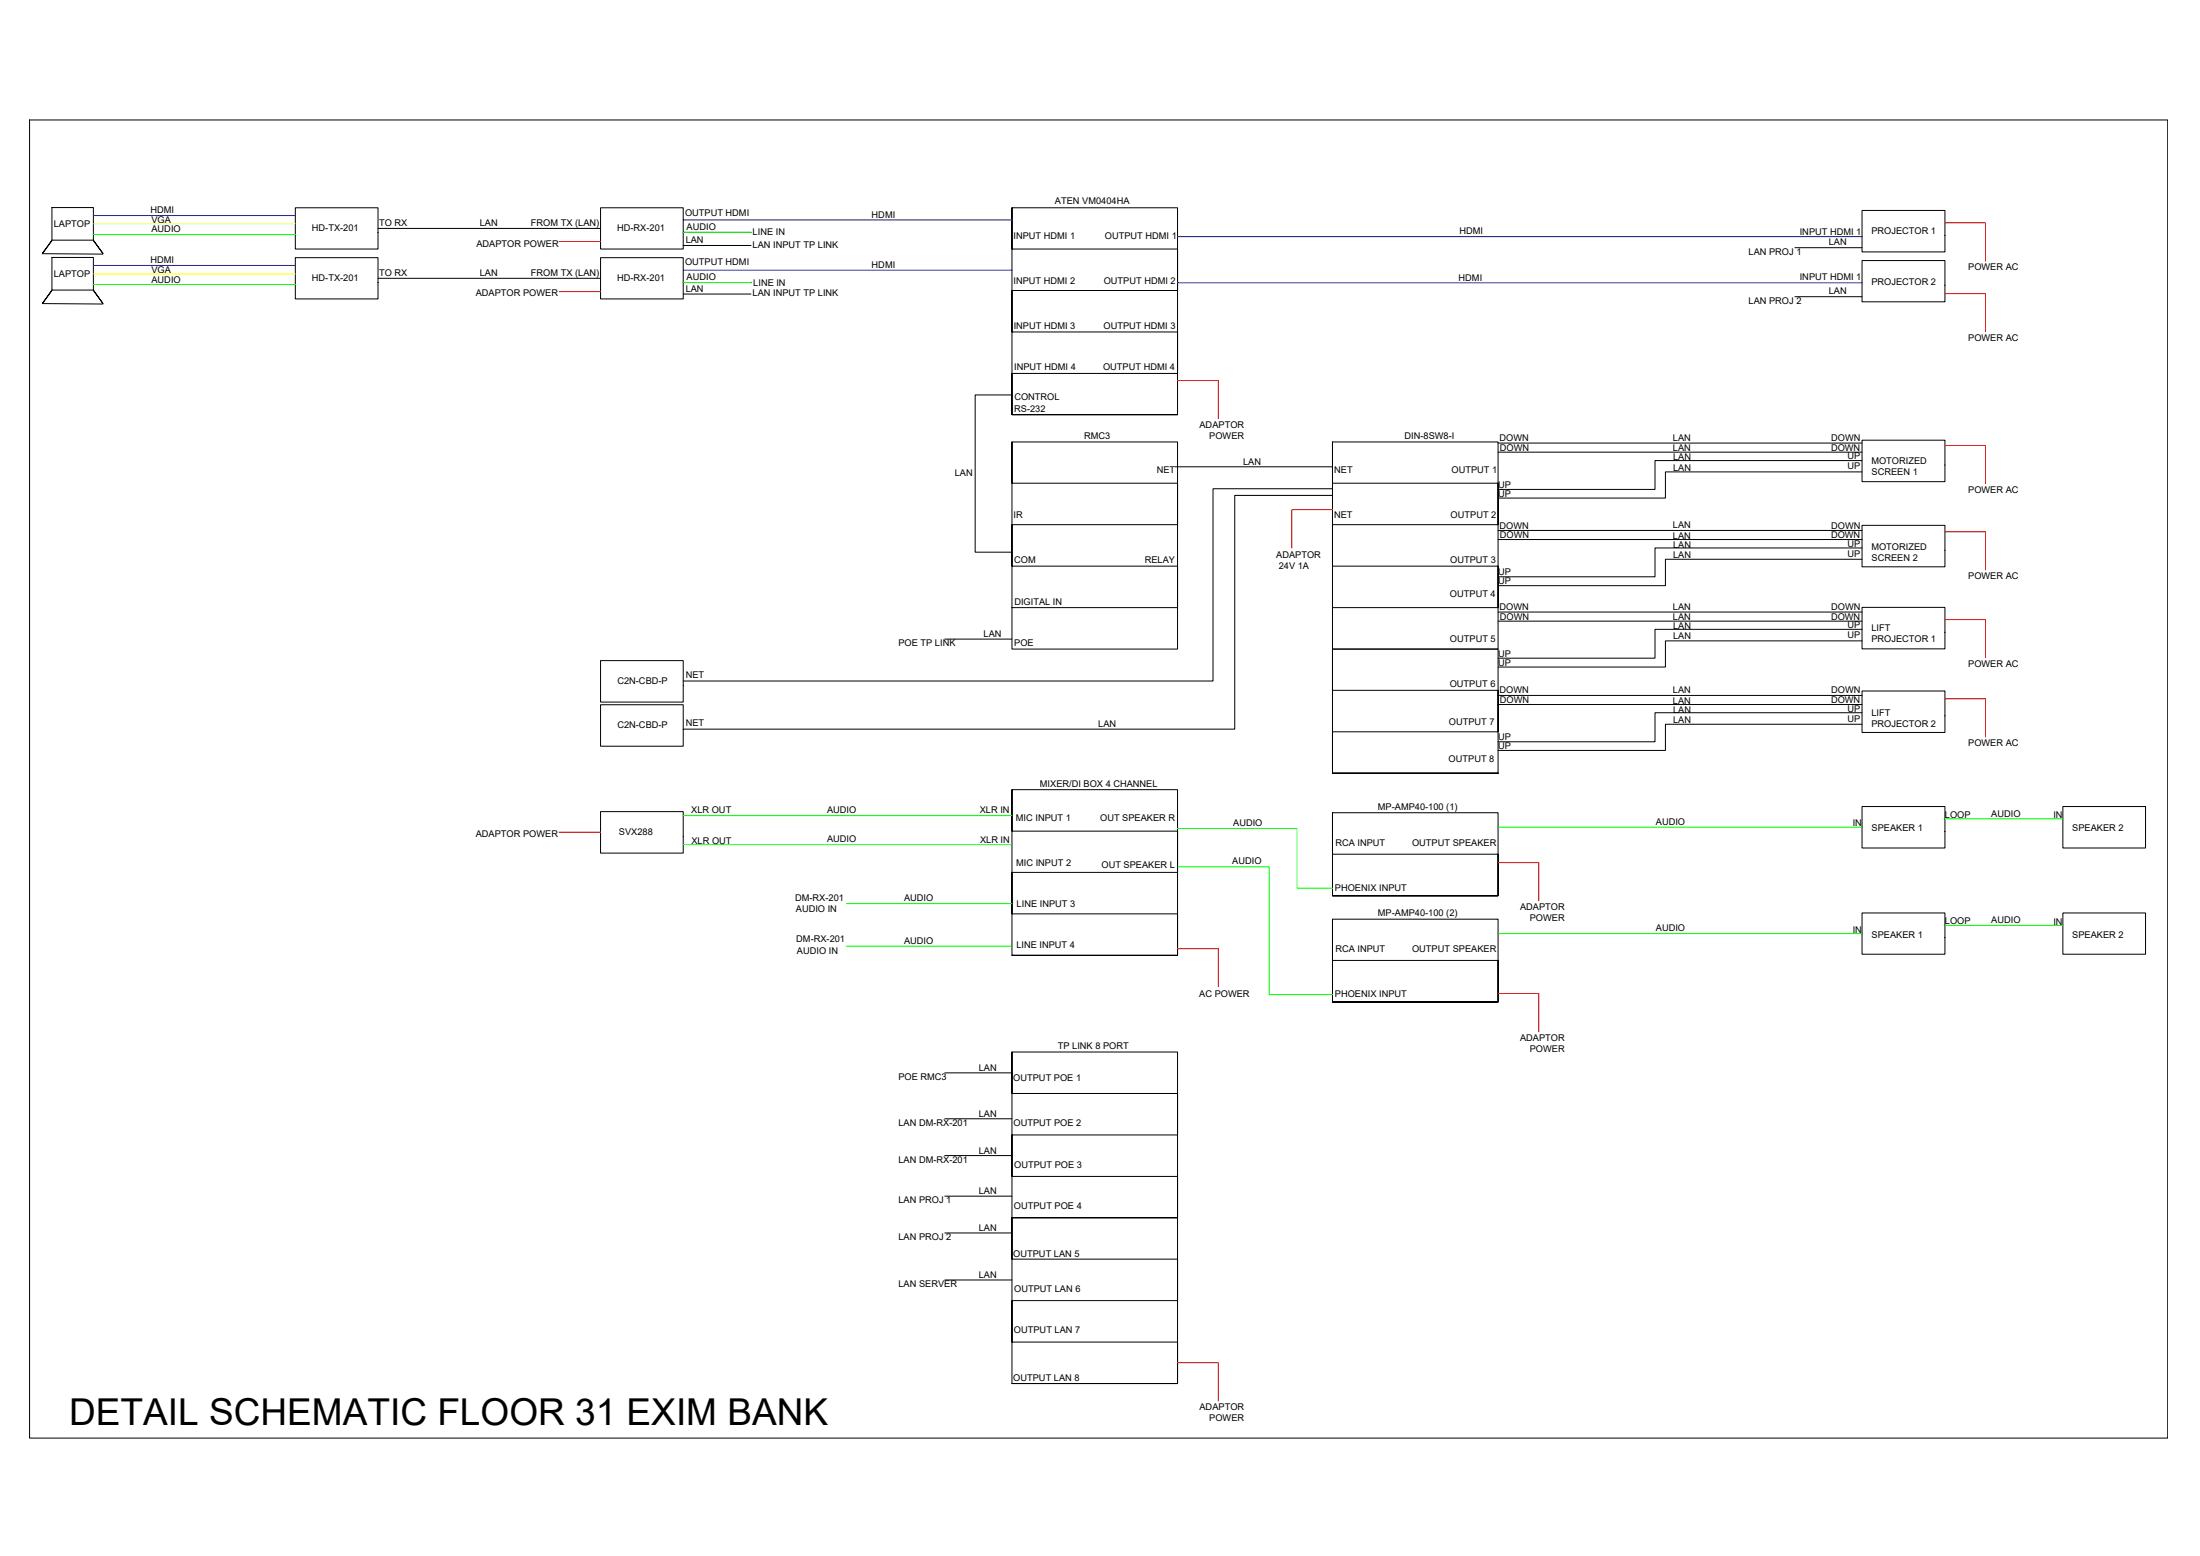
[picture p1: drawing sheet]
<svg xmlns="http://www.w3.org/2000/svg" width="420mm" height="297mm" viewBox="0 0 420 297" stroke-linecap="round" stroke-linejoin="round" font-family="sans-serif">
<!-- layer: 0 -->
<g fill="none" stroke="#000" stroke-width=".19">
<path d="M5.6 22.9h408.4v251.6h-408.4zM9.9 39.6h7.9v6.2h-7.9zM56.4 39.7h15.8v7.8h-15.8zM193.3 39.7v39.5h31.6v-39.5h-31.6v7.8h31.6v8h-31.6v7.9h31.6v7.9h-31.6v7.9h31.6M8.1 48.4l11.6 .1M8.1 58h11.6M9.9 45.8l-1.8 2.6 1.8-2.5M9.9 49.1h7.9v6.3h-7.9zM9.9 55.4l-1.8 2.6 1.8-2.5M17.8 45.8l1.9 2.6-1.9-2.5M17.8 55.4l1.9 2.6-1.9-2.5M56.4 49.2h15.8v7.9h-15.8z"/>
<path d="M72.2 43.6h42.5M72.2 53.1h42.5M114.7 49.2h15.8v4.7h12.9h-12.9v3.2h-15.8zM130.5 44.4v3.1h-15.8v-7.8h15.8v4.7h12.9M130.5 46.9h12.9M130.5 56.1h12.9M342.8 47.3h12.8M342.8 56.6h12.8M355.6 40.2h15.8v7.9h-15.8zM355.6 49.7h15.8v7.9h-15.8zM193.3 75.4h-7.1v30h7.1M193.3 84.4v39.5h31.6v-39.5h-31.6v7.8h31.6v8h-31.6v7.9h31.6v7.9h-31.6"/>
<path d="M224.4 89.1h30.1M254.5 84.4v39.5h31.6v-39.5h-31.6v7.8h31.6v8h-31.6v7.9h31.6v7.9h-31.6M254.5 94.6h-18.7v44.6h-105.3M254.5 93.3h-22.8v36.7h-101.2M286.1 84.6h69.5M286.1 86.3h69.5M355.6 84h15.8v7.9h-15.8zM355.6 87.9h-39.5v5.5h-30M355.6 90.1h-37.5v5h-32M286.1 101.3h69.5M286.1 103h69.5M286.1 116.8h69.5"/>
<path d="M286.1 118.6h69.5M355.6 100.3h15.8v7.9h-15.8zM355.6 116h15.8v7.9h-15.8zM355.6 104.6h-39.5v5.5h-30M355.6 106.8h-37.5v5h-32M114.7 134.5h15.8v8h-15.8zM114.7 126.1h15.8v7.9h-15.8zM180.4 122h12.9M254.5 123.9v23.7h31.6v-23.7h-31.6v7.9h31.6v7.9h-31.6v7.9h31.6h-31.6M286.1 132.8h69.5M286.1 134.5h69.5M355.6 131.9h15.8v7.9h-15.8z"/>
<path d="M355.6 120.1h-39.5v5.5h-30M355.6 122.3h-37.5v5h-32M355.6 136.1h-39.5v5.5h-30M355.6 138.3h-37.5v5h-32M114.7 154.9h15.8v8h-15.8zM193.3 150.7v31.7h31.6v-31.7h-31.6v8h31.6v7.8h-31.6v8h31.6v7.9h-31.6M254.5 155.2v15.8h31.6v-15.8h-31.6v7.9h31.6v7.9h-31.6M355.6 154h15.8v7.9h-15.8zM394 154h15.8v7.9h-15.8zM254.5 175.5v15.8h31.6v-15.8h-31.6v7.8h31.6v8h-31.6M355.6 174.3h15.8v7.9h-15.8zM394 174.3h15.8v7.9h-15.8z"/>
<path d="M180.4 204.8h12.9M180.4 213.6h12.9M193.3 200.8v31.7h31.6v-31.7h-31.6v7.9h31.6v8h-31.6v7.9h31.6v7.9h-31.6v31.6h31.6v-31.6h-31.6v7.9h31.6v7.9h-31.6v7.9h31.6v7.9h-31.6M180.4 220.6h12.9M180.4 228.3h12.9M180.4 235.4h12.9M180.4 244.3h12.9"/>
</g>
<path d="M17.8 41.1h38.6M17.8 50.7h38.6M130.5 42h62.8M130.5 51.6h62.8M224.9 45.2h130.7M224.9 54h130.7" fill="none" stroke="#00f" stroke-width=".19"/>
<path d="M17.8 42.7h38.6M17.8 52.3h38.6" fill="none" stroke="#ff0" stroke-width=".19"/>
<g fill="none" stroke="#0f0" stroke-width=".19">
<path d="M17.8 44.8h38.6M17.8 54.3h38.6M130.5 44.4h12.9M130.5 53.9h12.9M130.5 155.7h62.8M224.9 158.2h22.8v11.3h6.8M286.1 157.9h69.5M371.4 156.3h22.6M130.5 161.2h62.8M161.6 172.5h31.7M224.9 165.5h17.5v24.4h12.1M286.1 178.2h69.5"/>
<path d="M371.4 176.7h22.6M161.6 180.6h31.7"/>
</g>
<g fill="none" stroke="#f00" stroke-width=".19">
<path d="M106.8 46.1h7.9M106.8 55.7h7.9M371.4 56h7.8v7.3M371.4 42.5h7.8v7.4M224.9 72.6h7.8v7.3M254.5 97.3h-7.8v7.3M371.4 85h7.8v7.3M371.4 101.5h7.8v7.3M371.4 118.3h7.8v7.3M371.4 133.4h7.8v7.3M106.8 158.9h7.9M286.1 164.7h7.8v7.3"/>
<path d="M224.9 181.1h7.8v7.3M286.1 189.7h7.8v7.3M224.9 260.1h7.8v7.4"/>
</g>
<text font-size="7.1" x="13.2" y="272.1">DETAIL SCHEMATIC FLOOR 31 EXIM BANK</text>
<g font-size="1.8">
<text x="28.8" y="40.6">HDMI</text>
<text x="130.8" y="41.1">OUTPUT HDMI</text>
<text x="166.5" y="41.6">HDMI</text>
<text x="201.5" y="39">ATEN VM0404HA</text>
<text x="10.3" y="43.3">LAPTOP</text>
<text x="28.9" y="42.6">VGA</text>
<text x="28.9" y="44.4">AUDIO</text>
<text x="59.6" y="44.2">HD-TX-201</text>
<text x="72.4" y="43.1">TO RX</text>
<text x="91" y="47.1">ADAPTOR POWER</text>
<text x="91.6" y="43.2">LAN</text>
<text x="101.4" y="43.1">FROM TX (LAN)</text>
<text x="117.9" y="44.2">HD-RX-201</text>
<text x="131" y="46.4">LAN</text>
<text x="131.1" y="43.9">AUDIO</text>
<text x="143.7" y="44.9">LINE IN</text>
<text x="143.7" y="47.3">LAN INPUT TP LINK</text>
<text x="193.6" y="45.6">INPUT HDMI 1</text>
<text x="211" y="45.7">OUTPUT HDMI 1</text>
<text x="278.7" y="44.7">HDMI</text>
<text x="343.7" y="44.9">INPUT HDMI 1</text>
<text x="349.3" y="46.9">LAN</text>
<text x="357.4" y="44.7">PROJECTOR 1</text>
<text x="10.3" y="52.8">LAPTOP</text>
<text x="28.8" y="50.2">HDMI</text>
<text x="28.9" y="52.1">VGA</text>
<text x="28.9" y="53.9">AUDIO</text>
<text x="59.6" y="53.7">HD-TX-201</text>
<text x="72.4" y="52.6">TO RX</text>
<text x="91.6" y="52.7">LAN</text>
<text x="101.4" y="52.7">FROM TX (LAN)</text>
<text x="117.9" y="53.7">HD-RX-201</text>
<text x="130.8" y="50.7">OUTPUT HDMI</text>
<text x="131.1" y="53.5">AUDIO</text>
<text x="166.5" y="51.1">HDMI</text>
<text x="278.6" y="53.6">HDMI</text>
<text x="333.9" y="48.6">LAN PROJ 1</text>
<text x="343.7" y="53.5">INPUT HDMI 1</text>
<text x="375.9" y="51.6">POWER AC</text>
<text x="90.9" y="56.6">ADAPTOR POWER</text>
<text x="131" y="55.7">LAN</text>
<text x="143.7" y="56.6">LAN INPUT TP LINK</text>
<text x="143.9" y="54.5">LINE IN</text>
<text x="193.6" y="54.2">INPUT HDMI 2</text>
<text x="210.8" y="54.2">OUTPUT HDMI 2</text>
<text x="333.9" y="58">LAN PROJ 2</text>
<text x="349.3" y="56.2">LAN</text>
<text x="357.4" y="54.5">PROJECTOR 2</text>
<text x="193.6" y="62.8">INPUT HDMI 3</text>
<text x="210.7" y="62.8">OUTPUT HDMI 3</text>
<text x="375.9" y="65.1">POWER AC</text>
<text x="193.7" y="70.7">INPUT HDMI 4</text>
<text x="210.7" y="70.7">OUTPUT HDMI 4</text>
<text x="193.7" y="76.4">CONTROL</text>
<text x="193.7" y="78.6">RS-232</text>
<text x="207" y="83.8">RMC3</text>
<text x="229.1" y="81.7">ADAPTOR</text>
<text x="230.9" y="83.8">POWER</text>
<text x="268.2" y="83.8">DIN-8SW8-I</text>
<text x="237.4" y="88.7">LAN</text>
<text x="286.4" y="84.2">DOWN</text>
<text x="286.4" y="86.1">DOWN</text>
<text x="319.5" y="84.2">LAN</text>
<text x="319.5" y="86.1">LAN</text>
<text x="319.5" y="87.8">LAN</text>
<text x="319.5" y="89.8">LAN</text>
<text x="349.7" y="86.1">DOWN</text>
<text x="349.7" y="84.2">DOWN</text>
<text x="352.9" y="87.7">UP</text>
<text x="352.9" y="89.6">UP</text>
<text x="357.4" y="88.6">MOTORIZED</text>
<text x="182.3" y="90.8">LAN</text>
<text x="220.9" y="90.3">NET</text>
<text x="254.8" y="90.3">NET</text>
<text x="277.2" y="90.4">OUTPUT 1</text>
<text x="286.1" y="93.2">UP</text>
<text x="286.1" y="94.8">UP</text>
<text x="357.4" y="90.7">SCREEN 1</text>
<text x="375.9" y="94.1">POWER AC</text>
<text x="193.6" y="99">IR</text>
<text x="254.8" y="99">NET</text>
<text x="277" y="99">OUTPUT 2</text>
<text x="286.4" y="100.9">DOWN</text>
<text x="319.5" y="100.9">LAN</text>
<text x="349.7" y="100.9">DOWN</text>
<text x="193.7" y="107.5">COM</text>
<text x="218.6" y="107.5">RELAY</text>
<text x="243.7" y="106.6">ADAPTOR</text>
<text x="277" y="107.5">OUTPUT 3</text>
<text x="286.4" y="102.8">DOWN</text>
<text x="319.5" y="102.9">LAN</text>
<text x="319.5" y="104.5">LAN</text>
<text x="319.5" y="106.5">LAN</text>
<text x="349.7" y="102.8">DOWN</text>
<text x="352.9" y="104.4">UP</text>
<text x="352.9" y="106.3">UP</text>
<text x="357.4" y="105.1">MOTORIZED</text>
<text x="357.4" y="107.2">SCREEN 2</text>
<text x="244.2" y="108.7">24V 1A</text>
<text x="286.1" y="109.9">UP</text>
<text x="286.1" y="111.5">UP</text>
<text x="375.9" y="110.5">POWER AC</text>
<text x="193.7" y="115.4">DIGITAL IN</text>
<text x="276.9" y="114">OUTPUT 4</text>
<text x="286.4" y="116.5">DOWN</text>
<text x="286.4" y="118.3">DOWN</text>
<text x="319.5" y="116.4">LAN</text>
<text x="319.5" y="118.4">LAN</text>
<text x="349.7" y="118.3">DOWN</text>
<text x="349.7" y="116.5">DOWN</text>
<text x="352.9" y="120">UP</text>
<text x="171.6" y="123.4">POE TP LINK</text>
<text x="187.8" y="121.6">LAN</text>
<text x="193.7" y="123.3">POE</text>
<text x="276.9" y="122.6">OUTPUT 5</text>
<text x="286.1" y="125.4">UP</text>
<text x="319.5" y="120.1">LAN</text>
<text x="319.5" y="122">LAN</text>
<text x="352.9" y="121.9">UP</text>
<text x="357.4" y="120.5">LIFT</text>
<text x="357.4" y="122.6">PROJECTOR 1</text>
<text x="117.9" y="130.6">C2N-CBD-P</text>
<text x="131" y="129.4">NET</text>
<text x="276.9" y="131.1">OUTPUT 6</text>
<text x="286.1" y="127.1">UP</text>
<text x="375.9" y="127.3">POWER AC</text>
<text x="286.4" y="132.4">DOWN</text>
<text x="286.4" y="134.2">DOWN</text>
<text x="319.5" y="132.3">LAN</text>
<text x="319.5" y="134.3">LAN</text>
<text x="319.5" y="136">LAN</text>
<text x="349.7" y="134.2">DOWN</text>
<text x="349.7" y="132.4">DOWN</text>
<text x="352.9" y="135.9">UP</text>
<text x="352.9" y="137.8">UP</text>
<text x="357.4" y="136.7">LIFT</text>
<text x="117.9" y="139.1">C2N-CBD-P</text>
<text x="131" y="138.6">NET</text>
<text x="209.7" y="138.8">LAN</text>
<text x="276.7" y="138.5">OUTPUT 7</text>
<text x="286.1" y="141.3">UP</text>
<text x="286.1" y="143">UP</text>
<text x="319.5" y="138">LAN</text>
<text x="357.4" y="138.8">PROJECTOR 2</text>
<text x="375.9" y="142.5">POWER AC</text>
<text x="276.7" y="145.5">OUTPUT 8</text>
<text x="132" y="155.2">XLR OUT</text>
<text x="158" y="155.3">AUDIO</text>
<text x="187.1" y="155.2">XLR IN</text>
<text x="198.6" y="150.2">MIXER/DI BOX 4 CHANNEL</text>
<text x="263.2" y="154.6">MP-AMP40-100 (1)</text>
<text x="380.3" y="155.9">AUDIO</text>
<text x="90.9" y="159.9">ADAPTOR POWER</text>
<text x="118.2" y="159.5">SVX288</text>
<text x="132.1" y="161.1">XLR OUT</text>
<text x="158" y="160.8">AUDIO</text>
<text x="187.2" y="161">XLR IN</text>
<text x="194" y="156.7">MIC INPUT 1</text>
<text x="210.1" y="156.8">OUT SPEAKER R</text>
<text x="235.5" y="157.7">AUDIO</text>
<text x="255" y="161.5">RCA INPUT</text>
<text x="269.7" y="161.5">OUTPUT SPEAKER</text>
<text x="316.2" y="157.5">AUDIO</text>
<text x="353.8" y="157.8">IN</text>
<text x="357.4" y="158.7">SPEAKER 1</text>
<text x="371.4" y="156.1">LOOP</text>
<text x="392.1" y="156.2">IN</text>
<text x="395.7" y="158.7">SPEAKER 2</text>
<text x="194.1" y="165.2">MIC INPUT 2</text>
<text x="210.4" y="165.7">OUT SPEAKER L</text>
<text x="235.3" y="164.9">AUDIO</text>
<text x="151.9" y="172">DM-RX-201</text>
<text x="172.6" y="172.1">AUDIO</text>
<text x="194.2" y="173.1">LINE INPUT 3</text>
<text x="254.9" y="170">PHOENIX INPUT</text>
<text x="290.3" y="173.7">ADAPTOR</text>
<text x="152" y="174.1">AUDIO IN</text>
<text x="152.1" y="179.9">DM-RX-201</text>
<text x="263.2" y="174.9">MP-AMP40-100 (2)</text>
<text x="292.2" y="175.9">POWER</text>
<text x="316.2" y="177.8">AUDIO</text>
<text x="353.8" y="178.1">IN</text>
<text x="357.4" y="179">SPEAKER 1</text>
<text x="371.4" y="176.4">LOOP</text>
<text x="380.3" y="176.2">AUDIO</text>
<text x="392.1" y="176.5">IN</text>
<text x="395.7" y="179">SPEAKER 2</text>
<text x="152.2" y="182">AUDIO IN</text>
<text x="172.6" y="180.2">AUDIO</text>
<text x="194.1" y="181">LINE INPUT 4</text>
<text x="255" y="181.8">RCA INPUT</text>
<text x="269.7" y="181.8">OUTPUT SPEAKER</text>
<text x="229" y="190.4">AC POWER</text>
<text x="254.9" y="190.3">PHOENIX INPUT</text>
<text x="202" y="200.2">TP LINK 8 PORT</text>
<text x="290.3" y="198.8">ADAPTOR</text>
<text x="292.2" y="200.9">POWER</text>
<text x="171.6" y="206.2">POE RMC3</text>
<text x="186.9" y="204.4">LAN</text>
<text x="193.5" y="206.4">OUTPUT POE 1</text>
<text x="171.6" y="214.9">LAN DM-RX-201</text>
<text x="186.9" y="213.1">LAN</text>
<text x="193.6" y="214.9">OUTPUT POE 2</text>
<text x="171.6" y="222">LAN DM-RX-201</text>
<text x="186.9" y="220.2">LAN</text>
<text x="186.9" y="227.9">LAN</text>
<text x="193.7" y="222.9">OUTPUT POE 3</text>
<text x="171.6" y="229.7">LAN PROJ 1</text>
<text x="193.6" y="230.7">OUTPUT POE 4</text>
<text x="171.6" y="236.7">LAN PROJ 2</text>
<text x="186.9" y="234.9">LAN</text>
<text x="193.5" y="239.9">OUTPUT LAN 5</text>
<text x="171.6" y="245.7">LAN SERVER</text>
<text x="186.9" y="244">LAN</text>
<text x="193.7" y="246.6">OUTPUT LAN 6</text>
<text x="193.6" y="254.5">OUTPUT LAN 7</text>
<text x="193.5" y="263.6">OUTPUT LAN 8</text>
<text x="229.1" y="269.2">ADAPTOR</text>
<text x="230.9" y="271.4">POWER</text>
</g>
</svg>
